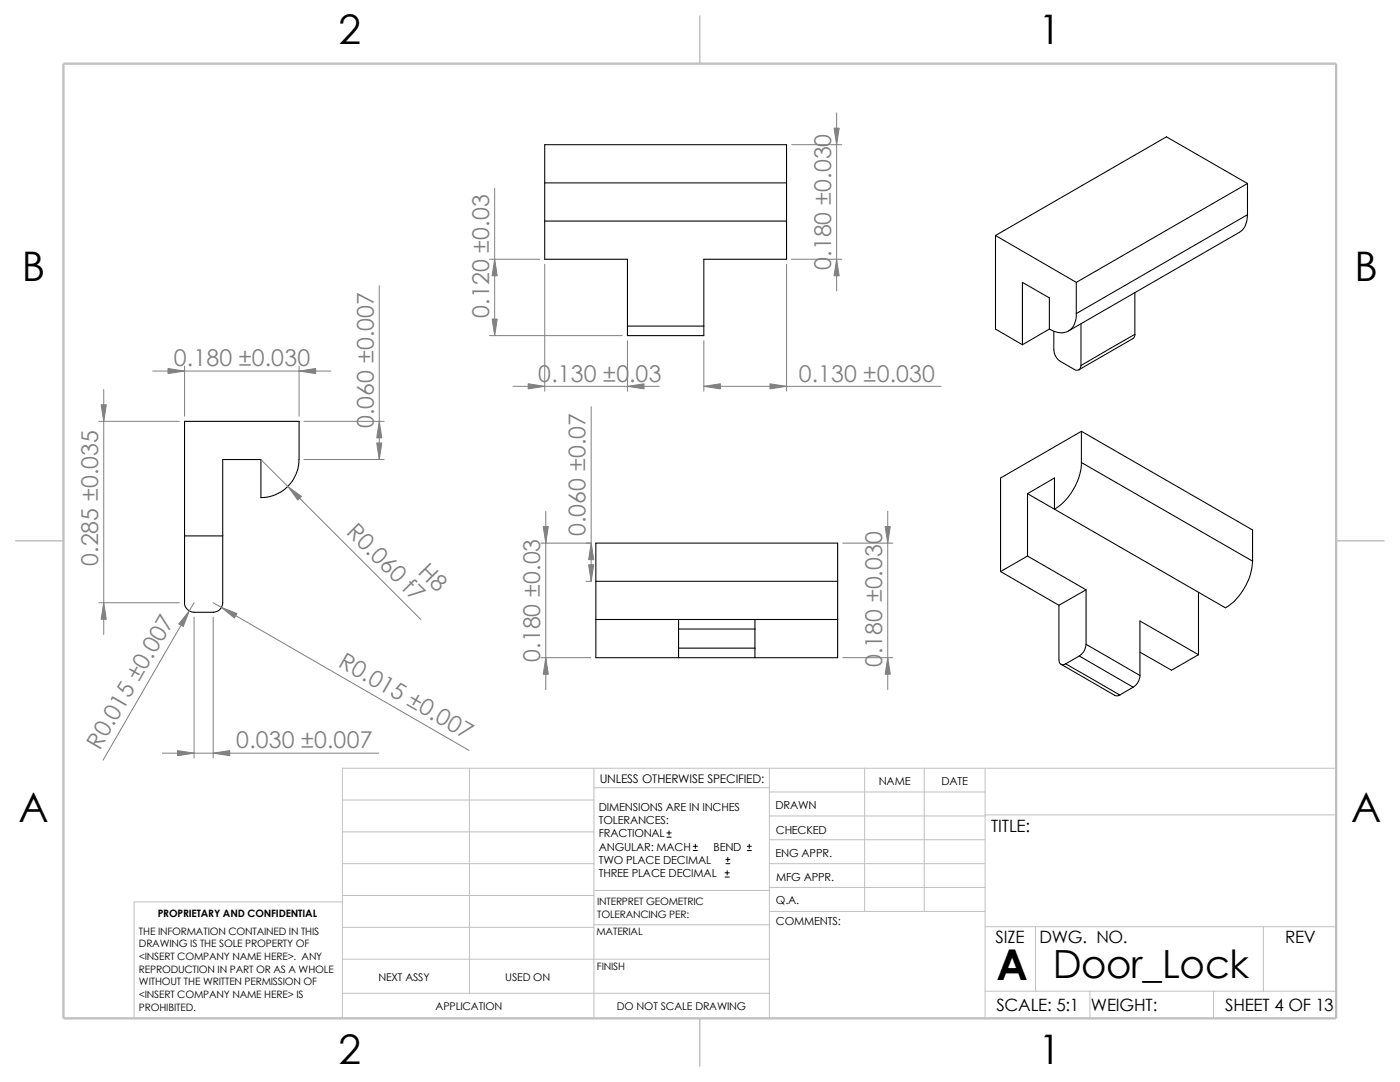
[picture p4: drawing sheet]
<svg xmlns="http://www.w3.org/2000/svg" width="279mm" height="216mm" viewBox="0 0 279 216" stroke-linecap="round" stroke-linejoin="round" font-family="sans-serif">
<g fill="none" stroke="#c0c0c0" stroke-width=".2">
<path d="M68.3 159.6h50.2M93.7 153.3v44.9M118.5 157.2h35M118.5 153.3v49.9M153.5 158h43.1M153.5 153.3v49.9M172.6 153.3v28.6M184.4 153.3v28.6M196.6 153.3v49.9M266.7 153.3h-198.4v49.9M68.3 180h-41.5v23.2M68.3 172.3h50.2"/>
<path d="M68.3 166h50.2M68.3 178.7h50.2M118.5 177.7h35.1M153.5 177.1h43.1M153.5 172.3h43.1M153.5 162.8h43.1M153.5 167.6h43.1M196.6 162.6h70.1M68.3 191.4h85.2M68.3 185h50.2M68.3 198.2h85.2M118.5 184.5h35.1"/>
<path d="M153.6 181.9h43M196.6 184.9h70.1M196.6 197.8h70.1M206.7 184.9v12.9M217.5 197.8v5.4M242.2 197.8v5.4M252.1 184.9v12.9"/>
</g>
<path d="M139.7 3.2v9.5M3.1 107.9h9.6M266.7 107.9h9.5M139.7 203.2v9.5" fill="none" stroke="#c0c0c0" stroke-width=".21"/>
<path d="M12.7 12.7h254v190.5h-254z" fill="none" stroke="#c0c0c0" stroke-width=".47"/>
<g fill="none" stroke="#000" stroke-width=".21">
<path d="M108.7 36.5h48.3M108.7 36.5v-7.6h48.3v7.6M108.7 36.5v7.6M157 36.5v7.6M249 36.6l-34.2 19.7M249 36.6v6.2M249 36.6l-16.2-9.3-34.1 19.7M108.7 44.1v7.6h16.5v13.4M108.7 44.1h48.3M157 44.1v7.6h-16.5v13.4M198.7 47v18.7l5.3 3.1M198.7 47l16.1 9.3"/>
<path d="M214.8 56.3v6.3M226.5 58.4v8.3M249 42.8l-34.2 19.8M249 42.8a3.9 3.9 0 0 1-1.6 3.6l-34.2 19.6M125.2 65.1v1.9h15.3v-1.9M125.2 65.1h15.3M209.4 65.7v-6.3l-5.4-3.1v12.5M209.4 65.7l-5.4 3.1M210.3 66.1v3.7a2.96 2.96 0 0 0 1.4 2.3l2.7 1.6a.81 .81 0 0 0 .9 .1 .81 .81 0 0 0 .4-.9M214.8 62.6a3.3 3.3 0 0 1-2.5 3.8l-1.2-.1-1.7-.6M215.7 64.6v8.3M226.5 66.7l-10.8 6.2"/>
<path d="M226.5 66.7l-.3 .8-10.9 6.3M36.8 84.1h22.9l-.1 8.3-.2 1.5-.9 1.9-.9 1.1-1.5 1.2-1.2 .7-1.3 .3-1.5 .2v-7.6h-7.7l.1 28.6a1.95 1.95 0 0 1-2 1.9h-3.8a1.95 1.95 0 0 1-1.9-1.9zM205.1 98.5l5.3-3.1v6.2M205.1 98.5v12.5M205.1 98.5l5.3 3.1M215.8 86.1l-16.1 9.3v18.6M215.8 86.1v6.2M215.8 92.3l34.2 19.7M215.8 86.1l34.2 19.6v6.3M215.8 92.3a11.9 11.9 0 0 1-5.4 9.3M36.8 106.9h7.6M118.9 116v15.2h16.5"/>
<path d="M118.9 116h48.3M118.9 116v-7.6h48.3v7.6M167.2 116v15.2h-16.5M199.7 114l11.6 6.8M205.1 111l-5.4 3M205.1 111l11.6 6.7M210.4 101.6l34.2 19.7a12.1 12.1 0 0 0 5.4-9.3M216.7 117.7v10.9M216.7 117.7l-5.4 3.1M239.2 118.2v12.4M118.9 123.6h16.5M135.4 125.5h15.3"/>
<path d="M135.4 123.6h15.3M135.4 129.3h15.3M135.4 131.2h15.3M135.4 125.5v3.8M135.4 123.6v1.9M135.4 129.3v1.9M150.7 125.5v3.8M150.7 123.6h16.5M150.7 123.6v1.9M150.7 129.3v1.9M211.3 120.8v10.9a.84 .84 0 0 0 .4 .8 .84 .84 0 0 0 1 0M211.8 132.5l10.7 6.3 .5 .1 .5-.2"/>
<path d="M212.7 132.5l10.8 6.2M215.4 130.9l10.7 6.2M215.4 130.9l-2.7 1.6M216.7 128.6a2.94 2.94 0 0 1-1.3 2.3M216.7 128.6l10.8 6.2M226.1 137.1l-2.6 1.6M227.5 134.8a2.94 2.94 0 0 1-1.4 2.3M227.5 130.1l6.3 3.6 5.4-3.1M239.2 130.6l-11.7-6.7v10.9"/>
</g>
<g fill="none" stroke="#000" stroke-width=".2">
<path d="M133.1 167h.8M133.1 166.2h.8M133.5 165.8v.8M138.3 169.7h.9M138.3 168.9h.9M138.8 168.4v.9M144.7 175h.8M144.7 174.2h.8M144.9 172.3h.8M144.9 171.5h.8M145.1 173.7v.9M145.2 171.1v.8"/>
<path d="M149.1 169.7h.8M149.1 168.9h.8M149.5 168.4v.9"/>
</g>
<g fill="none" stroke="#808080" stroke-width=".2">
<path d="M98.7 37.5v29.5M158 28.9h10M167 22.5v35.6M75.7 57v34.7M97.7 51.7h10M108.7 52.7v25.4M157 52.7v25.4M158 51.7h10M20.7 77.7v48.9M30.5 74h35.5M36.8 73.1v10M59.7 73.1v10"/>
<path d="M97.7 67h26.5M102.4 77.1h29.2M125.2 68v10.1M140.5 68v10.1M140.5 77.1h47.3M19.7 84.1h16.1M52.1 91.7l31.9 31.9M60.7 84.1h16M60.7 91.7h16M118 81.2v34.8M107.9 108.4h10M108.9 102v35.6"/>
<path d="M117 116h.9M168.2 108.4h10M177.2 102v35.6M19.7 120.3h16.1M38.7 120.3l-18.1 31.4M38.7 123.1v28.2M42.5 120.3l51.1 29.4M42.5 123.1v28.2M107.9 131.2h10M168.2 131.2h10M32.4 150.3h43.2"/>
</g>
<g fill="#808080" stroke="#808080" stroke-width=".2">
<path d="M108.9 131.2l.5 3.3h-1z"/>
<path d="M108.4 105.1h1l-.5 3.3z"/>
<path d="M177.2 131.2l.5 3.3h-1z"/>
<path d="M176.7 105.1h1l-.5 3.3z"/>
<path d="M117.5 112.7h1l-.5 3.3z"/>
<path d="M118 108.4l.5 3.3h-1z"/>
<path d="M59.7 74l3.3-.5v1z"/>
<path d="M33.5 73.5l3.3 .5-3.3 .5z"/>
<path d="M20.2 80.8h1l-.5 3.3z"/>
<path d="M20.7 120.3l.5 3.3h-1z"/>
<path d="M37.8 121.9l-1.2 3.1-.9-.5z"/>
<path d="M44.2 121.2l3.1 1.2-.5 .9z"/>
<path d="M42.5 150.3l3.3-.5v1z"/>
<path d="M35.4 149.8l3.3 .5-3.3 .5z"/>
<path d="M57.4 97.1l2.8 2-.8 .7z"/>
<path d="M75.2 88.4h1l-.5 3.3z"/>
<path d="M75.7 84.1l.5 3.3h-1z"/>
<path d="M140.5 77.1l3.3-.5v1z"/>
<path d="M153.7 76.6l3.3 .5-3.3 .5z"/>
<path d="M105.4 76.6l3.3 .5-3.3 .5z"/>
<path d="M125.2 77.1l3.3-.5v1z"/>
<path d="M167 51.7l.5 3.3h-1z"/>
<path d="M166.5 25.6h1l-.5 3.3z"/>
<path d="M98.2 63.7h1l-.5 3.3z"/>
<path d="M98.7 51.7l.5 3.3h-1z"/>
</g>
<text font-size="8.5" x="198.8" y="195.5">A</text>
<g font-size="8.1">
<text x="67.6" y="8.8">2</text>
<text x="207.3" y="8.8">1</text>
<text x="4.4" y="56.1">B</text>
<text x="270.3" y="56.1">B</text>
<text x="3.7" y="164.1">A</text>
<text x="269.6" y="164.1">A</text>
<text x="67.6" y="212.3">2</text>
<text x="207.3" y="212.3">1</text>
</g>
<text font-size="7.8" x="210.1" y="195.2">Door_Lock</text>
<g font-size="4.6" fill="#808080">
<text x="165.9" y="53.9" transform="rotate(-90 165.9 53.9)">0.180 ±0.030</text>
<text x="97.6" y="63.4" transform="rotate(-90 97.6 63.4)">0.120 ±0.03</text>
<text x="34.7" y="73.1">0.180 ±0.030</text>
<text x="107.4" y="76.2">0.130 ±0.03</text>
<text x="159.4" y="76.2">0.130 ±0.030</text>
<text x="74.6" y="85.4" transform="rotate(-90 74.6 85.4)">0.060 ±0.007</text>
<text x="68.9" y="106.4" transform="rotate(45 68.9 106.4)">R0.060 f7</text>
<text x="116.9" y="107" transform="rotate(-90 116.9 107)">0.060 ±0.07</text>
<text x="19.6" y="113" transform="rotate(-90 19.6 113)">0.285 ±0.035</text>
<text x="83.2" y="114.4" transform="rotate(45 83.2 114.4)">H8</text>
<text x="33.6" y="126.1" transform="rotate(-60 33.6 126.1)">7</text>
<text x="67.3" y="132.8" transform="rotate(30 67.3 132.8)">R0.015 ±0.007</text>
<text x="107.8" y="132.1" transform="rotate(-90 107.8 132.1)">0.180 ±0.03</text>
<text x="176.1" y="133.2" transform="rotate(-90 176.1 133.2)">0.180 ±0.030</text>
<text x="19.9" y="149.8" transform="rotate(-60 19.9 149.8)">R0. 15 ±0.</text>
<text x="47.1" y="149.4">0.030 ±0.007</text>
</g>
<g font-size="3.4">
<text x="197.8" y="166">TITLE:</text>
<text x="198.7" y="188.1">SIZE</text>
<text x="207.5" y="188.1">DWG. NO.</text>
<text x="256.5" y="188.2">REV</text>
<text x="198.8" y="201.7">SCALE: 5:1</text>
<text x="217.7" y="201.8">WEIGHT:</text>
<text x="244.5" y="201.7">SHEET 4 OF 13</text>
</g>
<text font-size="2.4" x="119.7" y="156.2">UNLESS OTHERWISE SPECIFIED:</text>
<g font-size="2.2">
<text x="119.5" y="161.8">DIMENSIONS ARE IN INCHES</text>
<text x="154.8" y="161.5">DRAWN</text>
<text x="175.4" y="156.7">NAME</text>
<text x="187.9" y="156.7">DATE</text>
<text x="119.5" y="164.4">TOLERANCES:</text>
<text x="119.5" y="167.1">FRACTIONAL</text>
<text x="154.8" y="166.3">CHECKED</text>
<text x="119.5" y="169.8">ANGULAR: MACH</text>
<text x="119.5" y="172.4">TWO PLACE DECIMAL</text>
<text x="142.4" y="169.8">BEND</text>
<text x="154.8" y="171">ENG APPR.</text>
<text x="119.5" y="175">THREE PLACE DECIMAL</text>
<text x="154.9" y="175.7">MFG APPR.</text>
<text x="154.9" y="184.7">COMMENTS:</text>
<text x="154.9" y="180.5">Q.A.</text>
</g>
<g font-size="2.1">
<text x="75.5" y="195.7">NEXT ASSY</text>
<text x="100.8" y="195.7">USED ON</text>
<text x="86.9" y="201.5">APPLICATION</text>
<text x="123.1" y="201.6">DO NOT SCALE DRAWING</text>
</g>
<g font-size="2">
<text x="31.5" y="183">PROPRIETARY AND CONFIDENTIAL</text>
<text x="119.2" y="180.6">INTERPRET GEOMETRIC</text>
<text x="119.2" y="183.1">TOLERANCING PER:</text>
<text x="27.7" y="186.5">THE INFORMATION CONTAINED IN THIS</text>
<text x="27.7" y="189.1">DRAWING IS THE SOLE PROPERTY OF</text>
<text x="27.7" y="191.6">&lt;INSERT COMPANY NAME HERE&gt;. ANY</text>
<text x="119" y="186.6">MATERIAL</text>
<text x="27.7" y="194.1">REPRODUCTION IN PART OR AS A WHOLE</text>
<text x="27.7" y="196.6">WITHOUT THE WRITTEN PERMISSION OF</text>
<text x="119.1" y="193.5">FINISH</text>
<text x="27.7" y="199.1">&lt;INSERT COMPANY NAME HERE&gt; IS</text>
<text x="27.7" y="201.7">PROHIBITED.</text>
</g>
</svg>
